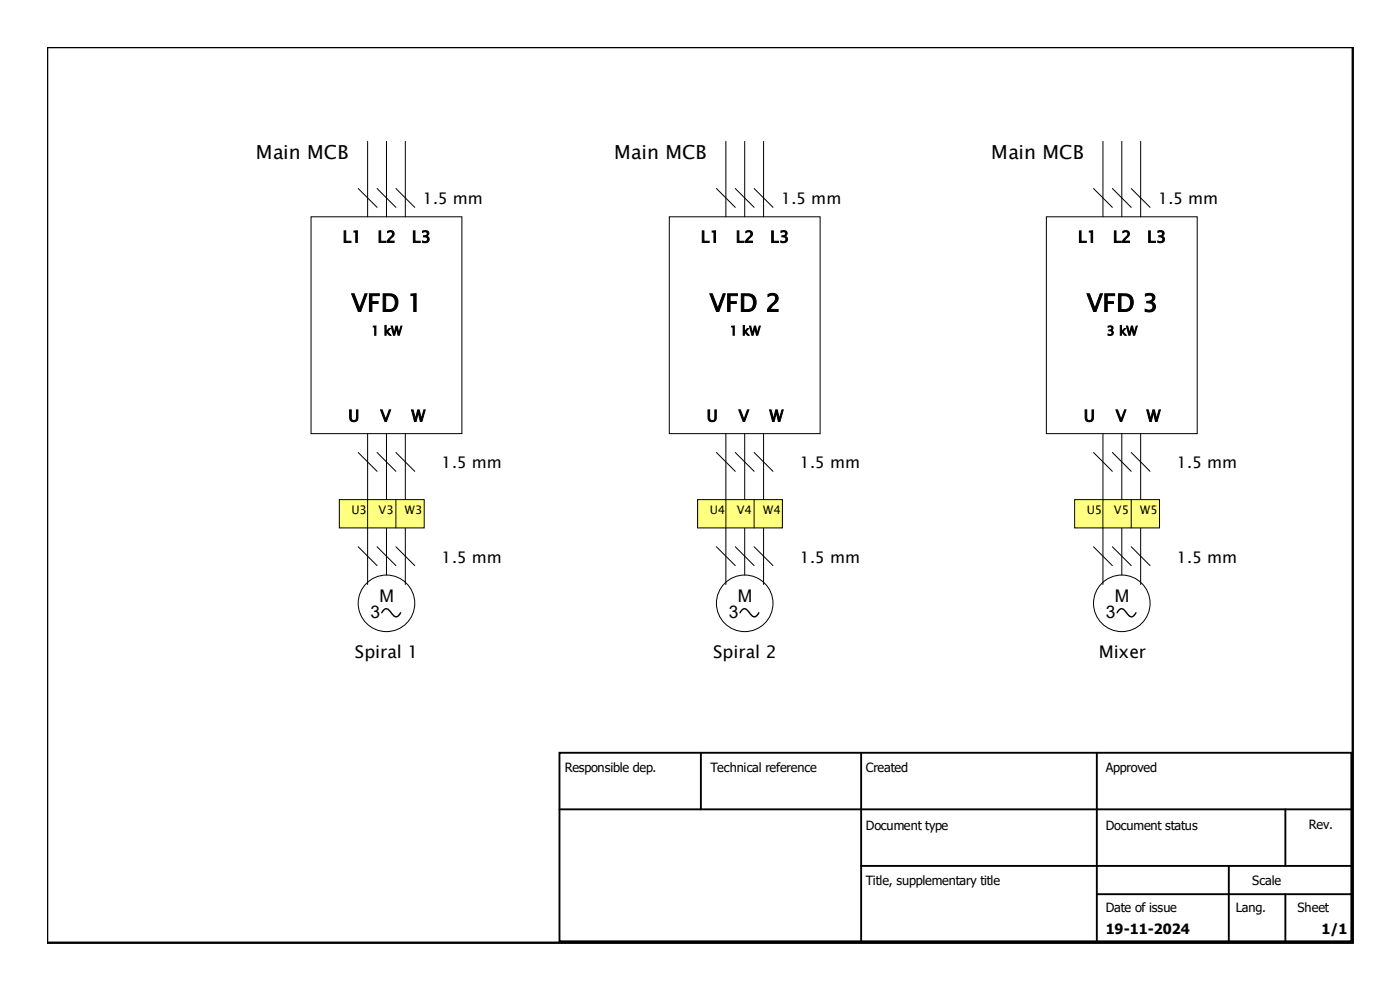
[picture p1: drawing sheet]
<svg xmlns="http://www.w3.org/2000/svg" width="297mm" height="210mm" viewBox="0 0 297 210" stroke-linecap="round" stroke-linejoin="round" font-family="sans-serif">
<g fill="none" stroke="#000" stroke-width=".21">
<path d="M78 92v32M82 92v30M86 92v32"/>
<circle cx="82" cy="128" r="6"/>
</g>
<path d="M81 130l.4-.6a.86 .86 0 0 1 1.4 .4 1.79 1.79 0 0 0 1.4 1l.4-.2 .4-.6" fill="none" stroke="#000" stroke-width=".3"/>
<path d="M72 106h18v6h-18z" fill-rule="evenodd" fill="#ffff80" stroke="#000" stroke-width=".21"/>
<g fill="none" stroke="#000" stroke-width=".21">
<path d="M76 40l4 4M78 30v16M80 40l4 4M82 30v16M84 40l4 4M86 30v16M66 46h32v46h-32zM76 96l4 4M80 96l4 4M84 96l4 4M96 94h.1M154 92v32"/>
<path d="M158 92v30M162 92v32M76 116l4 4M78 106v6M80 116l4 4M84 106v6M84 116l4 4"/>
<circle cx="158" cy="128" r="6"/>
</g>
<path d="M157 130l.4-.6a.86 .86 0 0 1 1.4 .4 1.79 1.79 0 0 0 1.4 1l.4-.2 .4-.6" fill="none" stroke="#000" stroke-width=".3"/>
<path d="M148 106h18v6h-18z" fill-rule="evenodd" fill="#ffff80" stroke="#000" stroke-width=".21"/>
<g fill="none" stroke="#000" stroke-width=".21">
<path d="M152 40l4 4M154 30v16M156 40l4 4M158 30v16M160 40l4 4M162 30v16M142 46h32v46h-32zM152 96l4 4M156 96l4 4M160 96l4 4M234 92v32M238 92v30"/>
<path d="M242 92v32M152 116l4 4M154 106v6M156 116l4 4M160 106v6M160 116l4 4"/>
<circle cx="238" cy="128" r="6"/>
</g>
<path d="M237 130l.4-.6a.86 .86 0 0 1 1.4 .4 1.79 1.79 0 0 0 1.4 1l.4-.2 .4-.6" fill="none" stroke="#000" stroke-width=".3"/>
<path d="M228 106h18v6h-18z" fill-rule="evenodd" fill="#ffff80" stroke="#000" stroke-width=".21"/>
<g fill="none" stroke="#000" stroke-width=".21">
<path d="M232 40l4 4M234 30v16M236 40l4 4M238 30v16M240 40l4 4M242 30v16M222 46h32v46h-32zM232 96l4 4M236 96l4 4M240 96l4 4M232 116l4 4M234 106v6"/>
<path d="M236 116l4 4M240 106v6M240 116l4 4"/>
</g>
<path d="M10 10h277v190h-277z" fill="none" stroke="#000" stroke-width=".5"/>
<path d="M118.7 159.7h168v40h-168zM148.7 159.7v12M182.7 159.7v40M232.7 159.7v40M118.7 171.7h168M272.7 171.7v12M182.7 183.7h104M232.7 189.7h54M260.7 183.7v16M272.7 189.7v10" fill="none" stroke="#000" stroke-width=".4"/>
<g font-size="5.2">
<text x="74.5" y="66.1">VFD 1</text>
<text x="150.5" y="66.1">VFD 2</text>
<text x="230.5" y="66.1">VFD 3</text>
</g>
<g font-size="4.1">
<text x="54.3" y="33.7">Main MCB</text>
<text x="130.3" y="33.7">Main MCB</text>
<text x="210.3" y="33.7">Main MCB</text>
</g>
<g font-size="3.7">
<text x="78.6" y="131.2">3</text>
<text x="80.5" y="127.7">M</text>
<text x="154.6" y="131.2">3</text>
<text x="156.5" y="127.7">M</text>
<text x="234.6" y="131.2">3</text>
<text x="236.5" y="127.7">M</text>
<text x="75.3" y="139.6">Spiral 1</text>
<text x="151.3" y="139.6">Spiral 2</text>
<text x="233.1" y="139.6">Mixer</text>
</g>
<g font-size="3.4">
<text x="89.7" y="43.3">1.5 mm</text>
<text x="165.7" y="43.3">1.5 mm</text>
<text x="245.7" y="43.3">1.5 mm</text>
<text x="72.7" y="51.4">L1</text>
<text x="80.1" y="51.4">L2</text>
<text x="87.4" y="51.4">L3</text>
<text x="148.7" y="51.4">L1</text>
<text x="156.1" y="51.4">L2</text>
<text x="163.4" y="51.4">L3</text>
<text x="228.7" y="51.4">L1</text>
<text x="236.1" y="51.4">L2</text>
<text x="243.4" y="51.4">L3</text>
<text x="73.9" y="89.4">U</text>
<text x="80.7" y="89.4">V</text>
<text x="87.3" y="89.4">W</text>
<text x="149.9" y="89.4">U</text>
<text x="156.7" y="89.4">V</text>
<text x="163.3" y="89.4">W</text>
<text x="229.9" y="89.4">U</text>
<text x="236.7" y="89.4">V</text>
<text x="243.3" y="89.4">W</text>
<text x="93.7" y="99.3">1.5 mm</text>
<text x="169.7" y="99.3">1.5 mm</text>
<text x="249.7" y="99.3">1.5 mm</text>
<text x="93.7" y="119.3">1.5 mm</text>
<text x="169.7" y="119.3">1.5 mm</text>
<text x="249.7" y="119.3">1.5 mm</text>
</g>
<g font-size="3">
<text x="234.6" y="198.2">19-11-2024</text>
<text x="280.4" y="198.2">1/1</text>
</g>
<g font-size="2.7">
<text x="78.8" y="71.1">1 kW</text>
<text x="154.8" y="71.1">1 kW</text>
<text x="234.8" y="71.1">3 kW</text>
<text x="119.8" y="163.8">Responsible dep.</text>
<text x="150.7" y="163.8">Technical reference</text>
<text x="183.7" y="163.8">Created</text>
<text x="234.6" y="163.8">Approved</text>
<text x="183.7" y="176">Document type</text>
<text x="234.6" y="176">Document status</text>
<text x="277.7" y="175.8">Rev.</text>
<text x="183.7" y="187.8">Title, supplementary title</text>
<text x="265.7" y="187.8">Scale</text>
<text x="234.6" y="193.4">Date of issue</text>
<text x="262.2" y="193.4">Lang.</text>
<text x="275.3" y="193.4">Sheet</text>
</g>
<g font-size="2.5">
<text x="74.6" y="109.1">U3</text>
<text x="80.3" y="109.1">V3</text>
<text x="85.9" y="109.1">W3</text>
<text x="150.6" y="109.1">U4</text>
<text x="156.3" y="109.1">V4</text>
<text x="161.9" y="109.1">W4</text>
<text x="230.6" y="109.1">U5</text>
<text x="236.3" y="109.1">V5</text>
<text x="241.9" y="109.1">W5</text>
</g>
</svg>
